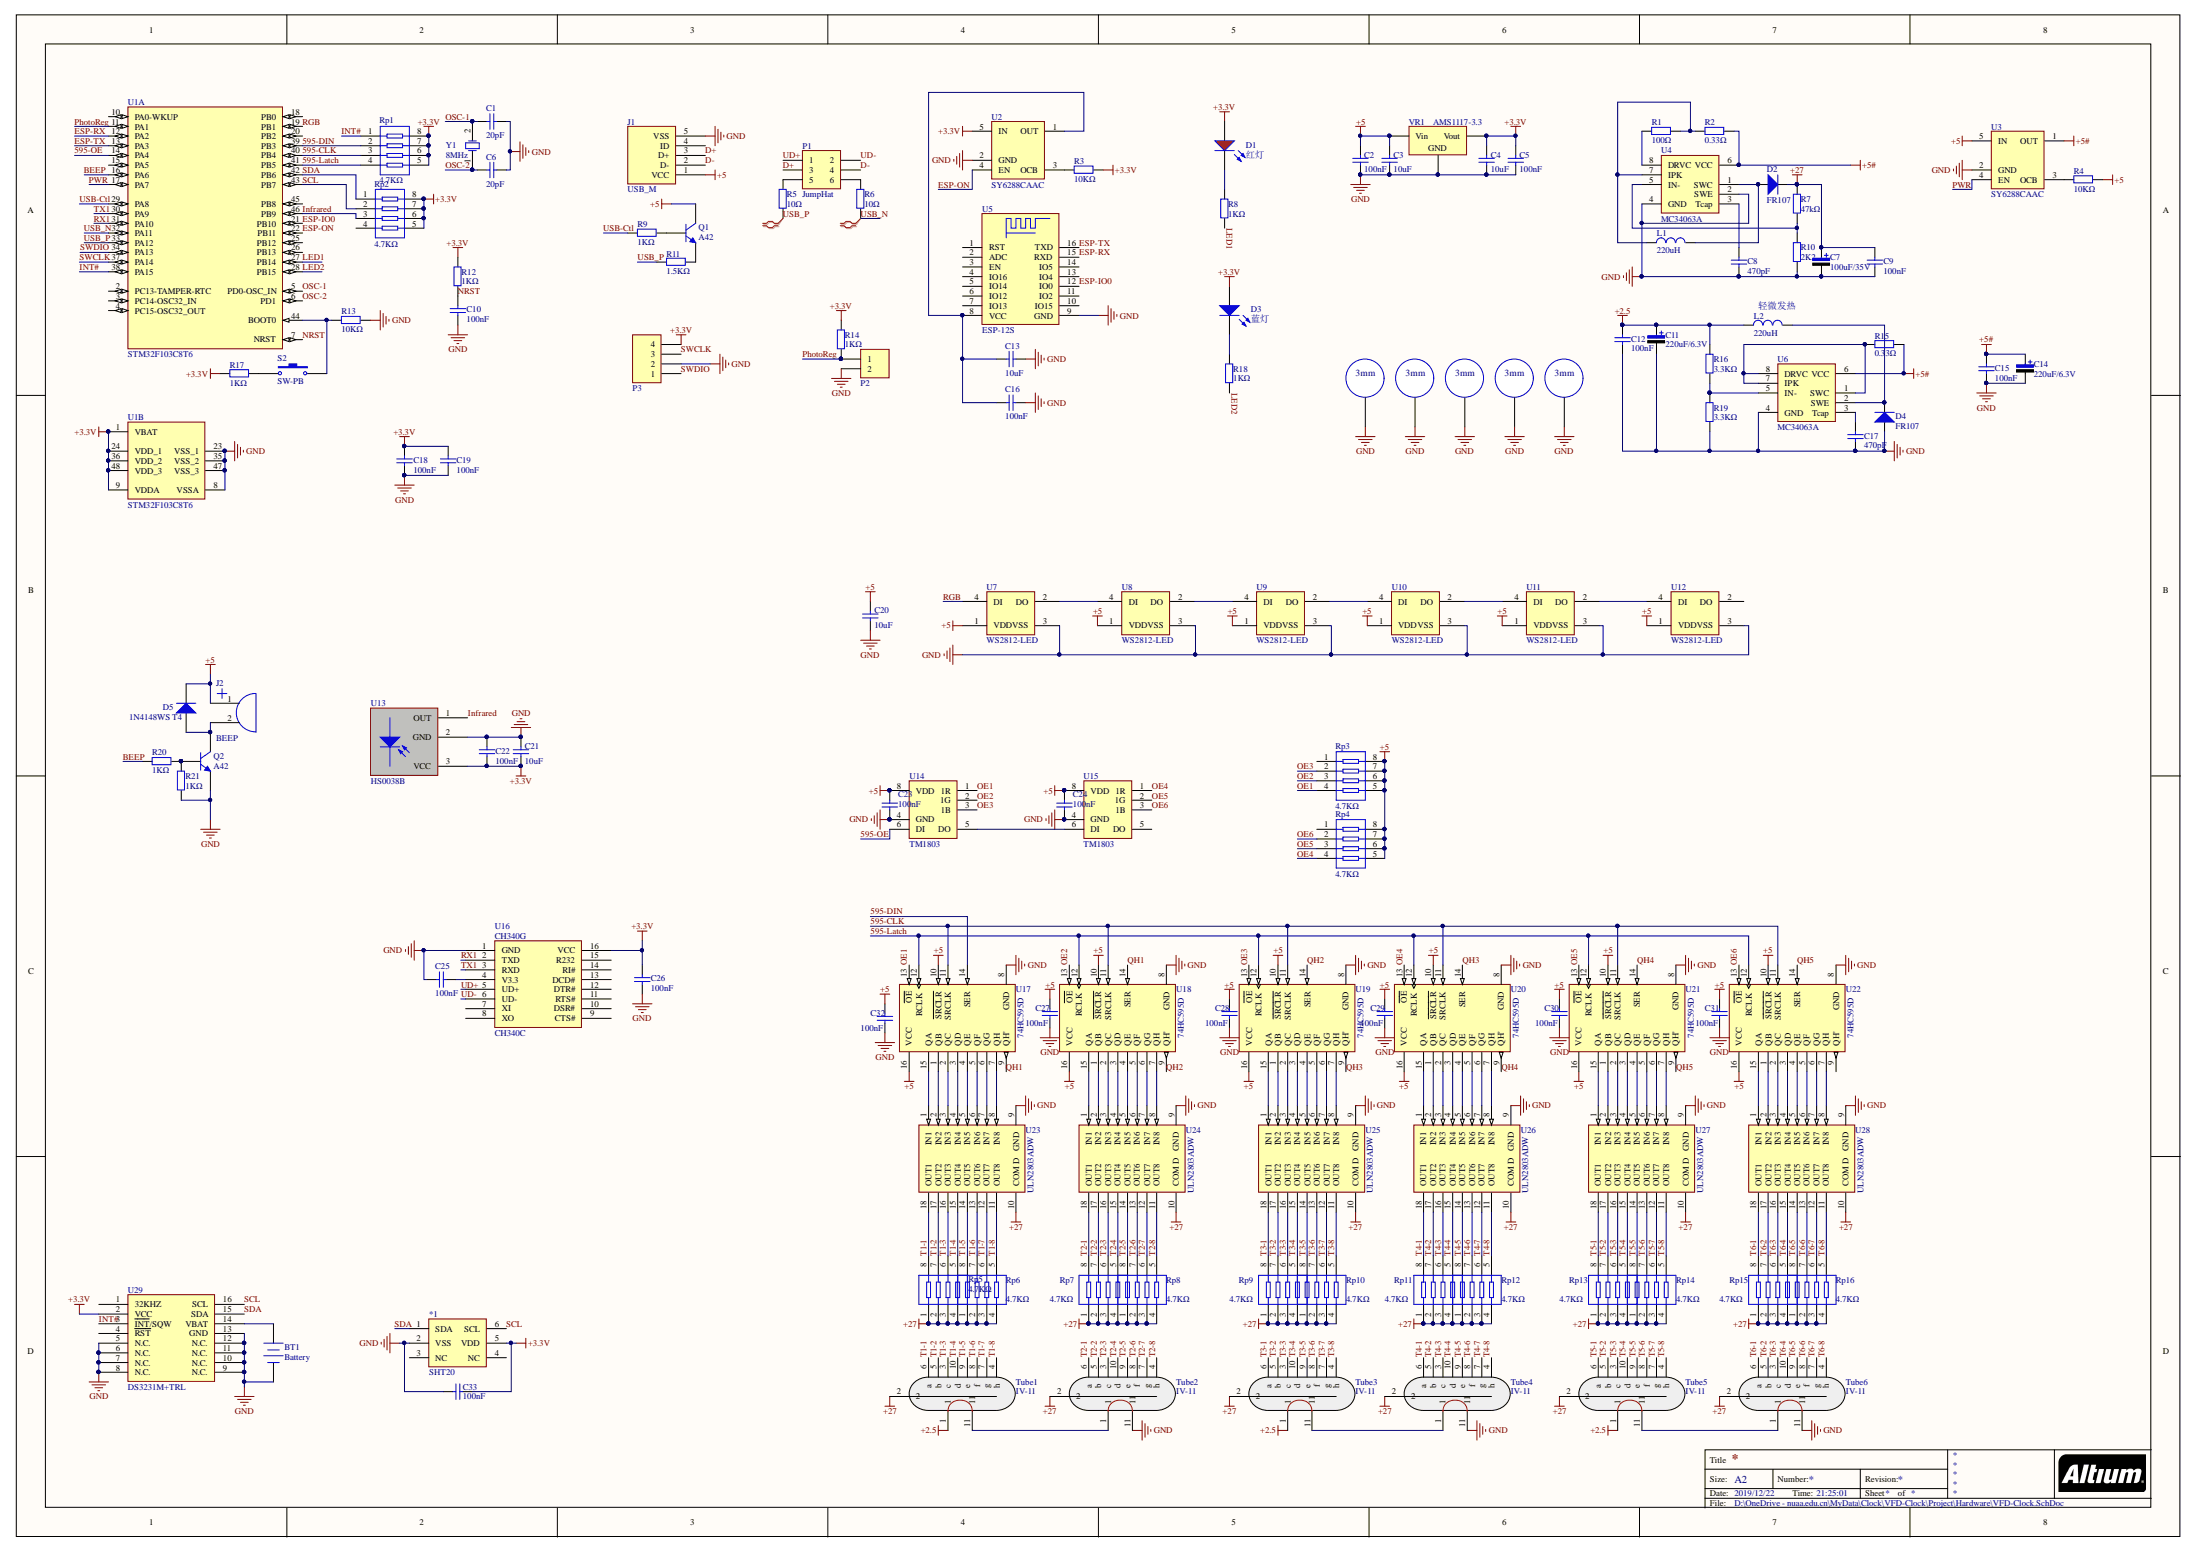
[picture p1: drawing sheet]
# Altium project VFD-Clock.PrjPcb
1 sheet, 129 parts. Net scope: global (net labels, ports and power ports of the same name join across sheets).
Board file: VFD-Clock.PcbDoc

## Sheet VFD-Clock.SchDoc
size A2

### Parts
*1  SHT20  [DFN6]
BT1  Battery  [CR1220]
C1  20pF  [0805_C]
C2  100nF  [0805_C]
C3  10uF  [0805_C]
C4  10uF  [0805_C]
C5  100nF  [0805_C]
C6  20pF  [0805_C]
C7  100uF/35V  [CAP-7343]
C8  470pF  [0805_C]
C9  100nF  [0805_C]
C10  100nF  [0805_C]
C11  220uF/6.3V  [CAP-3528]
C12  100nF  [0805_C]
C13  10uF  [0805_C]
C14  220uF/6.3V  [CAP-3528]
C15  100nF  [0805_C]
C16  100nF  [0805_C]
C17  470pF  [0805_C]
C18  100nF  [0805_C]
C19  100nF  [0805_C]
C20  10uF  [0805_C]
C21  10uF  [0805_C]
C22  100nF  [0805_C]
C23  100nF  [0805_C]
C24  100nF  [0805_C]
C25  100nF  [0805_C]
C26  100nF  [0805_C]
C27  100nF  [0805_C]
C28  100nF  [0805_C]
C29  100nF  [0805_C]
C30  100nF  [0805_C]
C31  100nF  [0805_C]
C32  100nF  [0805_C]
C33  100nF  [0805_C]
D1  红灯  [0805_LED_S1]
D2  FR107  [DIODE-SMA]
D3  蓝灯  [0805_LED_S1]
D4  FR107  [DIODE-SMA]
D5  1N4148WS T4  [SOD-323]
J1  USB_M  [USB_Micro2]
J2  BEEP  [BEEP-SMD-8530-3V-2.7KHZ]
L1  220uH  [CDRH104R]
L2  220uH  [CDRH104R]
P1  JumpHat  [HDR2X3]
P2  Light Resister  [HDR2X1_A]  (value not drawn)
P3  Header 4  [HDR4X1_A]  (value not drawn)
Q1  A42  [SOT-23(SOT-23-3)]
Q2  A42  [SOT-23(SOT-23-3)]
R1  100Ω  [0805_R]
R2  0.33Ω  [0805_R]
R3  10KΩ  [0805_R]
R4  10KΩ  [0805_R]
R5  10Ω  [0805_R]
R6  10Ω  [0805_R]
R7  47kΩ  [0805_R]
R8  1KΩ  [0805_R]
R9  1KΩ  [0805_R]
R10  2K2  [0805_R]
R11  1.5KΩ  [0805_R]
R12  1KΩ  [0805_R]
R13  10KΩ  [0805_R]
R14  1KΩ  [0805_R]
R15  0.33Ω  [0805_R]
R16  3.3KΩ  [0805_R]
R17  1KΩ  [0805_R]
R18  1KΩ  [0805_R]
R19  3.3KΩ  [0805_R]
R20  1KΩ  [0805_R]
R21  1KΩ  [0805_R]
Rp1  4.7KΩ  [0603_Rx4]
Rp2  4.7KΩ  [0603_Rx4]
Rp3  4.7KΩ  [0603_Rx4]
Rp4  4.7KΩ  [0603_Rx4]
Rp5  4.7KΩ  [0603_Rx4]
Rp6  4.7KΩ  [0603_Rx4]
Rp7  4.7KΩ  [0603_Rx4]
Rp8  4.7KΩ  [0603_Rx4]
Rp9  4.7KΩ  [0603_Rx4]
Rp10  4.7KΩ  [0603_Rx4]
Rp11  4.7KΩ  [0603_Rx4]
Rp12  4.7KΩ  [0603_Rx4]
Rp13  4.7KΩ  [0603_Rx4]
Rp14  4.7KΩ  [0603_Rx4]
Rp15  4.7KΩ  [0603_Rx4]
Rp16  4.7KΩ  [0603_Rx4]
S2  SW-PB  [SW_PB2_A1]
T1  M3铜柱螺丝孔  [螺丝孔-3mm]  (value not drawn)
T2  M3铜柱螺丝孔  [螺丝孔-3mm]  (value not drawn)
T3  M3铜柱螺丝孔  [螺丝孔-3mm]  (value not drawn)
T4  M3铜柱螺丝孔  [螺丝孔-3mm]  (value not drawn)
T5  M3铜柱螺丝孔  [螺丝孔-3mm]  (value not drawn)
Tube1  IV-11  [IV-11-1]
Tube2  IV-11  [IV-11-1]
Tube3  IV-11  [IV-11-1]
Tube4  IV-11  [IV-11-1]
Tube5  IV-11  [IV-11-1]
Tube6  IV-11  [IV-11-1]
U1  STM32F103C8T6  [LQFP-48_7x7x05P]  (parts A,B of 2)
U2  SY6288CAAC  [SOT-23-5]
U3  SY6288CAAC  [SOT-23-5]
U4  MC34063A  [SOP-8]
U5  ESP-12S  [ESP-12S/SMD-16]
U6  MC34063A  [SOP-8]
U7  WS2812-LED  [WS2812]
U8  WS2812-LED  [WS2812]
U9  WS2812-LED  [WS2812]
U10  WS2812-LED  [WS2812]
U11  WS2812-LED  [WS2812]
U12  WS2812-LED  [WS2812]
U13  HS0038B  [HS0038B]
U14  TM1803  [SOP-8]
U15  TM1803  [SOP-8]
U16  CH340C  [SOIC-16_150mil]
U17  74HC595D  [SOIC-16_150mil]
U18  74HC595D  [SOIC-16_150mil]
U19  74HC595D  [SOIC-16_150mil]
U20  74HC595D  [SOIC-16_150mil]
U21  74HC595D  [SOIC-16_150mil]
U22  74HC595D  [SOIC-16_150mil]
U23  ULN2803ADW  [SOIC-18_300mil]
U24  ULN2803ADW  [SOIC-18_300mil]
U25  ULN2803ADW  [SOIC-18_300mil]
U26  ULN2803ADW  [SOIC-18_300mil]
U27  ULN2803ADW  [SOIC-18_300mil]
U28  ULN2803ADW  [SOIC-18_300mil]
U29  DS3231M+TRL  [SOIC-16_300mil]
VR1  AMS1117-3.3  [SOT-223]
Y1  8MHz  [SMD-5032_2P]

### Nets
+2.5: C11.1 C12.1 L2.1 R16.2 Tube1.1 Tube3.1 Tube5.1
+3.3V: *1.5(VDD) C4.2 C5.2 C18.2 C19.2 C21.1 C22.1 C26.2 C33.2 D1.A D3.A P3.4 R3.2 R12.2 R14.2 R17.2 Rp1.5 Rp1.6 Rp1.7 Rp1.8 Rp2.5 Rp2.6 Rp2.7 Rp2.8 U1.1(VBAT) U1.9(VDDA) U1.24(VDD_1) U1.36(VDD_2) U1.48(VDD_3) U2.5(IN) U13.3(VCC) U16.16(VCC) U29.2(VCC) VR1.2(Vout)
+5: C2.2 C3.2 C20.2 C23.2 C24.2 C27.1 C28.1 C29.1 C30.1 C31.1 C32.1 D5.2(K) J1.1(VCC) J2.1 Q1.3(C) R4.2 Rp3.5 Rp3.6 Rp3.7 Rp3.8 Rp4.5 Rp4.6 Rp4.7 Rp4.8 U3.5(IN) U7.1(VDD) U8.1(VDD) U9.1(VDD) U10.1(VDD) U11.1(VDD) U12.1(VDD) U14.8(VDD) U15.8(VDD) U17.10(~{SRCLR}) U17.16(VCC) U18.10(~{SRCLR}) U18.16(VCC) U19.10(~{SRCLR}) U19.16(VCC) U20.10(~{SRCLR}) U20.16(VCC) U21.10(~{SRCLR}) U21.16(VCC) U22.10(~{SRCLR}) U22.16(VCC) VR1.3(Vin)
+5#: C14.1 C15.1 R2.2 R15.2 U3.1(OUT) U4.6(VCC) U6.6(VCC)
+27: C7.1 C9.1 D2.2(K) R7.2 Rp5.1 Rp5.2 Rp5.3 Rp5.4 Rp6.1 Rp6.2 Rp6.3 Rp6.4 Rp7.1 Rp7.2 Rp7.3 Rp7.4 Rp8.1 Rp8.2 Rp8.3 Rp8.4 Rp9.1 Rp9.2 Rp9.3 Rp9.4 Rp10.1 Rp10.2 Rp10.3 Rp10.4 Rp11.1 Rp11.2 Rp11.3 Rp11.4 Rp12.1 Rp12.2 Rp12.3 Rp12.4 Rp13.1 Rp13.2 Rp13.3 Rp13.4 Rp14.1 Rp14.2 Rp14.3 Rp14.4 Rp15.1 Rp15.2 Rp15.3 Rp15.4 Rp16.1 Rp16.2 Rp16.3 Rp16.4 Tube1.2 Tube2.2 Tube3.2 Tube4.2 Tube5.2 Tube6.2 U23.10(COM_D) U24.10(COM_D) U25.10(COM_D) U26.10(COM_D) U27.10(COM_D) U28.10(COM_D)
GND: *1.2(VSS) BT1.2(-) C1.2 C2.1 C3.1 C4.1 C5.1 C6.2 C7.2 C8.1 C9.2 C10.1 C11.2 C12.2 C13.2 C14.2 C15.2 C16.2 C17.1 C18.1 C19.1 C20.1 C21.2 C22.2 C23.1 C24.1 C25.1 C26.1 C27.2 C28.2 C29.2 C30.2 C31.2 C32.2 C33.1 D4.1(A) J1.5(VSS) P2.2 P3.2 Q2.2(E) R10.1 R13.1 R19.1 R21.1 T1.1 T2.1 T3.1 T4.1 T5.1 Tube2.11 Tube4.11 Tube6.11 U1.8(VSSA) U1.23(VSS_1) U1.35(VSS_2) U1.47(VSS_3) U2.2(GND) U3.2(GND) U4.2(SWE) U4.4(GND) U5.9(GND) U6.4(GND) U7.3(VSS) U8.3(VSS) U9.3(VSS) U10.3(VSS) U11.3(VSS) U12.3(VSS) U13.2(GND) U14.4(GND) U15.4(GND) U16.1(GND) U17.8(GND) U18.8(GND) U19.8(GND) U20.8(GND) U21.8(GND) U22.8(GND) U23.9(GND) U24.9(GND) U25.9(GND) U26.9(GND) U27.9(GND) U28.9(GND) U29.5(N.C.) U29.6(N.C.) U29.7(N.C.) U29.8(N.C.) U29.9(N.C.) U29.10(N.C.) U29.11(N.C.) U29.12(N.C.) U29.13(GND) VR1.1(GND)
595-CLK: Rp1.3 U1.40(PB4) U17.11(SRCLK) U18.11(SRCLK) U19.11(SRCLK) U20.11(SRCLK) U21.11(SRCLK) U22.11(SRCLK)
595-DIN: Rp1.2 U1.39(PB3) U17.14(SER)
595-Latch: Rp1.4 U1.41(PB5) U17.12(RCLK) U18.12(RCLK) U19.12(RCLK) U20.12(RCLK) U21.12(RCLK) U22.12(RCLK)
595-OE: U1.14(PA4) U14.6(DI)
BEEP: R20.1 U1.16(PA6)
D+: J1.3(D+) P1.3
D-: J1.2(D-) P1.4
ESP-IO0: U1.21(PB10) U5.12(IO0)
ESP-ON: U1.22(PB11) U2.4(EN)
ESP-RX: U1.12(PA2) U5.15(RXD)
ESP-TX: U1.13(PA3) U5.16(TXD)
Infrared: Rp2.3 U1.46(PB9) U13.1(OUT)
INT#: Rp1.1 U1.38(PA15) U29.3(~{INT}/SQW)
LED1: R8.2 U1.27(PB14)
LED2: R18.2 U1.28(PB15)
NRST: C10.2 R12.1 U1.7(NRST)
OE1: Rp3.4 U14.1(1R) U17.13(~{OE})
OE2: Rp3.3 U14.2(1G) U18.13(~{OE})
OE3: Rp3.2 U14.3(1B) U19.13(~{OE})
OE4: Rp4.4 U15.1(1R) U20.13(~{OE})
OE5: Rp4.3 U15.2(1G) U21.13(~{OE})
OE6: Rp4.2 U15.3(1B) U22.13(~{OE})
OSC-1: C1.1 U1.5(PD0-OSC_IN) Y1.2(OSC2)
OSC-2: C6.1 U1.6(PD1) Y1.1(OSC1)
PhotoReg: P2.1 R14.1 U1.11(PA1)
PWR: U1.17(PA7) U3.4(EN)
QH1: U17.9(QH') U18.14(SER)
QH2: U18.9(QH') U19.14(SER)
QH3: U19.9(QH') U20.14(SER)
QH4: U20.9(QH') U21.14(SER)
QH5: U21.9(QH') U22.14(SER)
RGB: U1.19(PB1) U7.4(DI)
RX1: U1.31(PA10) U16.2(TXD)
SCL: *1.6(SCL) Rp2.2 U1.43(PB7) U29.16(SCL)
SDA: *1.1(SDA) Rp2.1 U1.42(PB6) U29.15(SDA)
SWCLK: P3.3 U1.37(PA14)
SWDIO: P3.1 U1.34(PA13)
T1-1: Rp5.8 Tube1.6(a) U23.18(OUT1)
T1-2: Rp5.7 Tube1.5(b) U23.17(OUT2)
T1-3: Rp5.6 Tube1.3(c) U23.16(OUT3)
T1-4: Rp5.5 Tube1.10(d) U23.15(OUT4)
T1-5: Rp6.8 Tube1.9(e) U23.14(OUT5)
T1-6: Rp6.7 Tube1.8(f) U23.13(OUT6)
T1-7: Rp6.6 Tube1.7(g) U23.12(OUT7)
T1-8: Rp6.5 Tube1.4(h) U23.11(OUT8)
T2-1: Rp7.8 Tube2.6(a) U24.18(OUT1)
T2-2: Rp7.7 Tube2.5(b) U24.17(OUT2)
T2-3: Rp7.6 Tube2.3(c) U24.16(OUT3)
T2-4: Rp7.5 Tube2.10(d) U24.15(OUT4)
T2-5: Rp8.8 Tube2.9(e) U24.14(OUT5)
T2-6: Rp8.7 Tube2.8(f) U24.13(OUT6)
T2-7: Rp8.6 Tube2.7(g) U24.12(OUT7)
T2-8: Rp8.5 Tube2.4(h) U24.11(OUT8)
T3-1: Rp9.8 Tube3.6(a) U25.18(OUT1)
T3-2: Rp9.7 Tube3.5(b) U25.17(OUT2)
T3-3: Rp9.6 Tube3.3(c) U25.16(OUT3)
T3-4: Rp9.5 Tube3.10(d) U25.15(OUT4)
T3-5: Rp10.8 Tube3.9(e) U25.14(OUT5)
T3-6: Rp10.7 Tube3.8(f) U25.13(OUT6)
T3-7: Rp10.6 Tube3.7(g) U25.12(OUT7)
T3-8: Rp10.5 Tube3.4(h) U25.11(OUT8)
T4-1: Rp11.8 Tube4.6(a) U26.18(OUT1)
T4-2: Rp11.7 Tube4.5(b) U26.17(OUT2)
T4-3: Rp11.6 Tube4.3(c) U26.16(OUT3)
T4-4: Rp11.5 Tube4.10(d) U26.15(OUT4)
T4-5: Rp12.8 Tube4.9(e) U26.14(OUT5)
T4-6: Rp12.7 Tube4.8(f) U26.13(OUT6)
T4-7: Rp12.6 Tube4.7(g) U26.12(OUT7)
T4-8: Rp12.5 Tube4.4(h) U26.11(OUT8)
T5-1: Rp13.8 Tube5.6(a) U27.18(OUT1)
T5-2: Rp13.7 Tube5.5(b) U27.17(OUT2)
T5-3: Rp13.6 Tube5.3(c) U27.16(OUT3)
T5-4: Rp13.5 Tube5.10(d) U27.15(OUT4)
T5-5: Rp14.8 Tube5.9(e) U27.14(OUT5)
T5-6: Rp14.7 Tube5.8(f) U27.13(OUT6)
T5-7: Rp14.6 Tube5.7(g) U27.12(OUT7)
T5-8: Rp14.5 Tube5.4(h) U27.11(OUT8)
T6-1: Rp15.8 Tube6.6(a) U28.18(OUT1)
T6-2: Rp15.7 Tube6.5(b) U28.17(OUT2)
T6-3: Rp15.6 Tube6.3(c) U28.16(OUT3)
T6-4: Rp15.5 Tube6.10(d) U28.15(OUT4)
T6-5: Rp16.8 Tube6.9(e) U28.14(OUT5)
T6-6: Rp16.7 Tube6.8(f) U28.13(OUT6)
T6-7: Rp16.6 Tube6.7(g) U28.12(OUT7)
T6-8: Rp16.5 Tube6.4(h) U28.11(OUT8)
TX1: U1.30(PA9) U16.3(RXD)
UD+: P1.1 U16.5(UD+)
UD-: P1.2 U16.6(UD-)
USB-Ctl: R9.1 U1.29(PA8)
USB_N: R6.1 U1.32(PA11)
USB_P: R5.2 R11.2 U1.33(PA12)
NetBT1_1: BT1.1(+) U29.14(VBAT)
NetC8_2: C8.2 U4.3(Tcap)
NetC13_1: C13.1 C16.1 U2.1(OUT) U5.8(VCC)
NetC17_2: C17.2 U6.3(Tcap)
NetC25_2: C25.2 U16.4(V3.3)
NetD1_K: D1.K R8.1
NetD2_1: D2.1(A) L1.2 U4.1(SWC)
NetD3_K: D3.K R18.1
NetD4_2: D4.2(K) L2.2 U6.2(SWE)
NetD5_1: D5.1(A) J2.2 Q2.3(C)
NetL1_1: L1.1 R1.2 R2.1 U4.7(IPK)
NetP1_5: P1.5 R5.1
NetP1_6: P1.6 R6.2
NetQ1_1: Q1.1(B) R9.2
NetQ1_2: Q1.2(E) R11.1
NetQ2_1: Q2.1(B) R20.2 R21.2
NetR1_1: R1.1 U4.8(DRVC)
NetR3_1: R3.1 U2.3(OCB)
NetR4_1: R4.1 U3.3(OCB)
NetR7_1: R7.1 R10.2 U4.5(IN-)
NetR13_2: R13.2 S2.2 U1.44(BOOT0)
NetR15_1: R15.1 U6.1(SWC) U6.7(IPK) U6.8(DRVC)
NetR16_1: R16.1 R19.2 U6.5(IN-)
NetR17_1: R17.1 S2.1
NetTube1_11: Tube1.11 Tube2.1
NetTube3_11: Tube3.11 Tube4.1
NetTube5_11: Tube5.11 Tube6.1
NetU7_2: U7.2(DO) U8.4(DI)
NetU8_2: U8.2(DO) U9.4(DI)
NetU9_2: U9.2(DO) U10.4(DI)
NetU10_2: U10.2(DO) U11.4(DI)
NetU11_2: U11.2(DO) U12.4(DI)
NetU14_5: U14.5(DO) U15.6(DI)
NetU17_1: U17.1(QB) U23.2(IN2)
NetU17_2: U17.2(QC) U23.3(IN3)
NetU17_3: U17.3(QD) U23.4(IN4)
NetU17_4: U17.4(QE) U23.5(IN5)
NetU17_5: U17.5(QF) U23.6(IN6)
NetU17_6: U17.6(QG) U23.7(IN7)
NetU17_7: U17.7(QH) U23.8(IN8)
NetU17_15: U17.15(QA) U23.1(IN1)
NetU18_1: U18.1(QB) U24.2(IN2)
NetU18_2: U18.2(QC) U24.3(IN3)
NetU18_3: U18.3(QD) U24.4(IN4)
NetU18_4: U18.4(QE) U24.5(IN5)
NetU18_5: U18.5(QF) U24.6(IN6)
NetU18_6: U18.6(QG) U24.7(IN7)
NetU18_7: U18.7(QH) U24.8(IN8)
NetU18_15: U18.15(QA) U24.1(IN1)
NetU19_1: U19.1(QB) U25.2(IN2)
NetU19_2: U19.2(QC) U25.3(IN3)
NetU19_3: U19.3(QD) U25.4(IN4)
NetU19_4: U19.4(QE) U25.5(IN5)
NetU19_5: U19.5(QF) U25.6(IN6)
NetU19_6: U19.6(QG) U25.7(IN7)
NetU19_7: U19.7(QH) U25.8(IN8)
NetU19_15: U19.15(QA) U25.1(IN1)
NetU20_1: U20.1(QB) U26.2(IN2)
NetU20_2: U20.2(QC) U26.3(IN3)
NetU20_3: U20.3(QD) U26.4(IN4)
NetU20_4: U20.4(QE) U26.5(IN5)
NetU20_5: U20.5(QF) U26.6(IN6)
NetU20_6: U20.6(QG) U26.7(IN7)
NetU20_7: U20.7(QH) U26.8(IN8)
NetU20_15: U20.15(QA) U26.1(IN1)
NetU21_1: U21.1(QB) U27.2(IN2)
NetU21_2: U21.2(QC) U27.3(IN3)
NetU21_3: U21.3(QD) U27.4(IN4)
NetU21_4: U21.4(QE) U27.5(IN5)
NetU21_5: U21.5(QF) U27.6(IN6)
NetU21_6: U21.6(QG) U27.7(IN7)
NetU21_7: U21.7(QH) U27.8(IN8)
NetU21_15: U21.15(QA) U27.1(IN1)
NetU22_1: U22.1(QB) U28.2(IN2)
NetU22_2: U22.2(QC) U28.3(IN3)
NetU22_3: U22.3(QD) U28.4(IN4)
NetU22_4: U22.4(QE) U28.5(IN5)
NetU22_5: U22.5(QF) U28.6(IN6)
NetU22_6: U22.6(QG) U28.7(IN7)
NetU22_7: U22.7(QH) U28.8(IN8)
NetU22_15: U22.15(QA) U28.1(IN1)

Not connected (* = marked no-connect by the designer): *1 3(NC) 4(NC); J1 4(ID); Rp2 4; Rp3 1; Rp4 1; U1 2(PC13-TAMPER-RTC) 3(PC14-OSC32_IN) 4(PC15-OSC32_OUT) 10(PA0-WKUP) 15(PA5) 18(PB0) 20(PB2) 25(PB12) 26(PB13) 45(PB8); U5 1(RST) 2(ADC) 3(EN) 4(IO16) 5(IO14) 6(IO12) 7(IO13) 10(IO15) 11(IO2) 13(IO4) 14(IO5); U12 2(DO); U15 5(DO); U16 7(XI) 8(XO) 9(CTS#) 10(DSR#) 11(RTS#) 12(DTR#) 13(DCD#) 14(RI#) 15(R232); U22 9(QH'); U29 1(32KHZ) 4(~{RST})

### Layout directives
differential pair: USB_N, USB_P

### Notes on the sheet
- # 三极管用的s8550
  # fr107用的us1m
  # 排阻间距大一点
  # C24和排阻太近了
  # 温湿度传感器HTU21D
  # 更换TypeC贴片
  # 按键改为3*4的小按钮
  # 用一个io检测boot变化
  # USB和UART字符串标反了
  # 把BOOT0字符串改为BOOT
  # 要不要加个RST按钮？
  # 0603排阻的焊盘间距可以稍微大一点
  # R10可以改为2.4K把电压降到25V左右
  # 管子的上拉电阻在22k时电流有点过大有明显发热，但不烫，电压会被拉低到21V左右
  # MC34063在空载时（管子点亮时）会有啸叫，把电感换成12mm直径的有明显改善，但是贴近仔细听仍然有一点点声音。
  #TM1803可以去掉了
  #天线禁止覆铜区再拓展5mm
  #mc34063升压入口再加一个电容？
  # R12改为10K欧姆
  # 5V纹波有点大
  #换ch340c为ch340N
